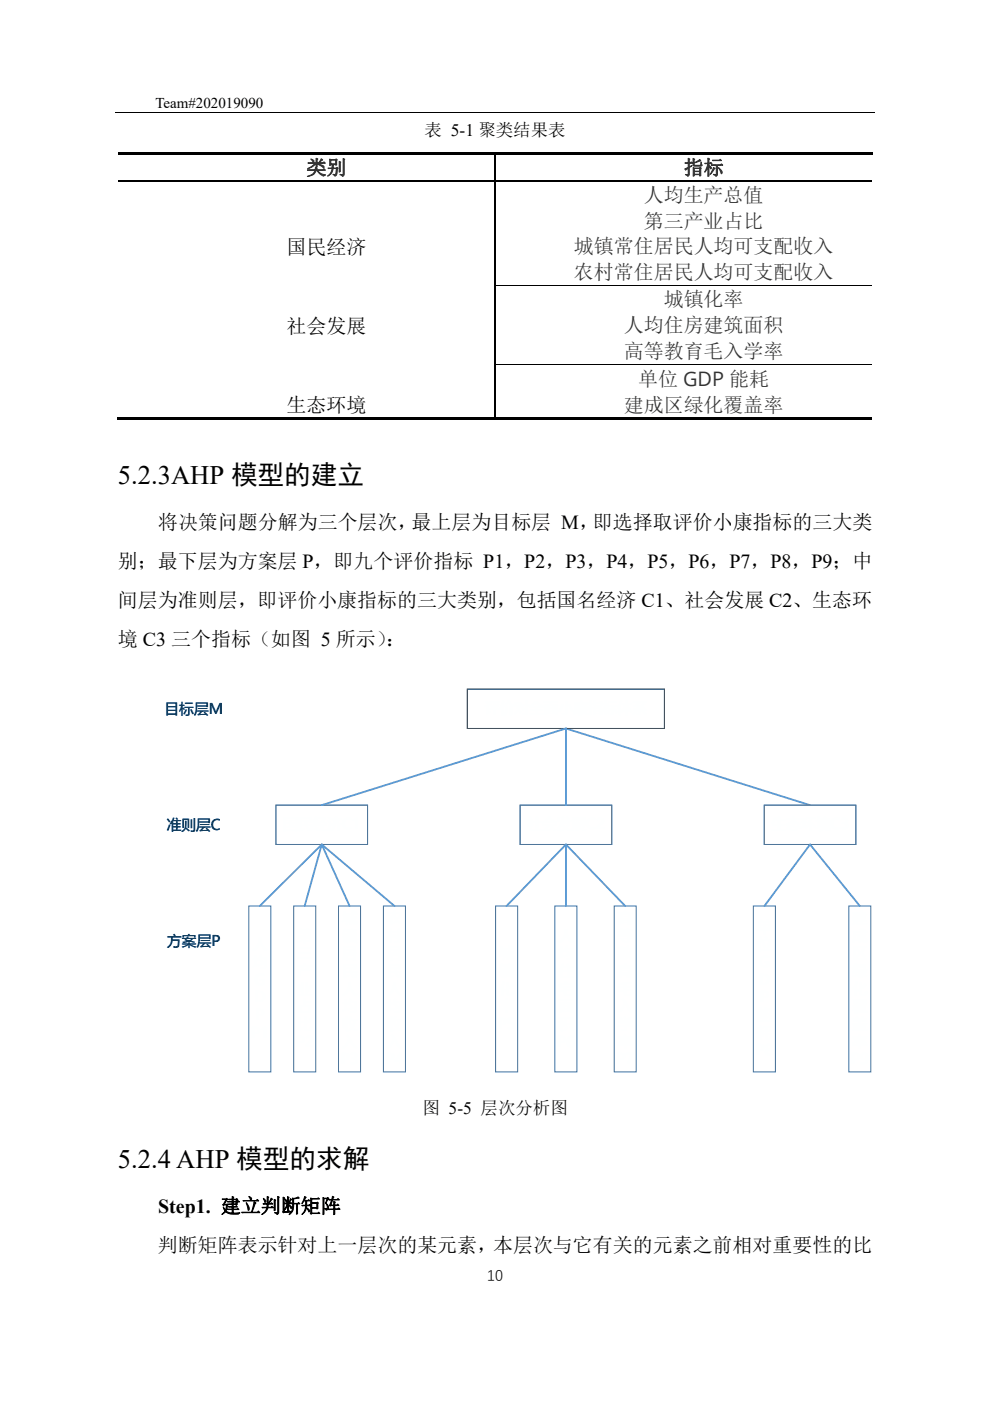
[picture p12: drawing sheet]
<svg xmlns="http://www.w3.org/2000/svg" width="210mm" height="297mm" viewBox="0 0 210 297" stroke-linecap="round" stroke-linejoin="round" font-family="sans-serif">
<path d="M24.5 23.7h161" fill="none" stroke="#000" stroke-width=".21"/>
<g fill="#fff">
<path d="M65 32.7h8.5v5.5h-8.5z"/>
<path d="M145 32.7h8.5v5.5h-8.5z"/>
</g>
<path d="M25 32.2h160v.5h-160z" fill="#000"/>
<path d="M105 32.7v5.5" fill="none" stroke="#000" stroke-width=".25"/>
<path d="M136.5 38.5h25.4v5.5h-25.4z" fill="#fff"/>
<path d="M25 38.4h79.9M105 38.5v5.5M105.1 38.4h79.9" fill="none" stroke="#000" stroke-width=".25"/>
<path d="M104.9 38.2h.2v.3h-.2z" fill="#000"/>
<path d="M136.5 44h25.4v5.5h-25.4z" fill="#fff"/>
<path d="M105 44v5.5" fill="none" stroke="#000" stroke-width=".25"/>
<path d="M121.7 49.5h55.1v5.5h-55.1z" fill="#fff"/>
<path d="M105 49.5v5.5" fill="none" stroke="#000" stroke-width=".25"/>
<path d="M121.7 55h55.1v5.5h-55.1z" fill="#fff"/>
<path d="M105 55v5.5" fill="none" stroke="#000" stroke-width=".25"/>
<path d="M140.8 60.6h16.9v5.5h-16.9z" fill="#fff"/>
<path d="M104.9 60.5h80.1" fill="none" stroke="#000" stroke-width=".21"/>
<path d="M105 60.6v5.5" fill="none" stroke="#000" stroke-width=".25"/>
<path d="M132.3 66.1h33.9v5.5h-33.9z" fill="#fff"/>
<path d="M105 66.1v5.5" fill="none" stroke="#000" stroke-width=".25"/>
<path d="M132.3 71.6h33.9v5.5h-33.9z" fill="#fff"/>
<path d="M105 71.6v5.5" fill="none" stroke="#000" stroke-width=".25"/>
<path d="M135.4 77.3h27.7v5.7h-27.7z" fill="#fff"/>
<path d="M104.9 77.2h80.1" fill="none" stroke="#000" stroke-width=".21"/>
<path d="M105 77.3v5.8" fill="none" stroke="#000" stroke-width=".25"/>
<path d="M132.3 83.1h33.9v5.4h-33.9z" fill="#fff"/>
<path d="M105 83.1v5.4" fill="none" stroke="#000" stroke-width=".25"/>
<path d="M25 88.5h80.4v.6h-80.4zM105.1 88.5h79.9v.6h-79.9z" fill="#000"/>
<path d="M99.1 146.1h41.8v8.4h-41.8z" fill="none" stroke="#2d5171" stroke-width=".21"/>
<path d="M58.5 170.7h19.5v8.3h-19.5zM110.3 170.7h19.5v8.3h-19.5zM162.1 170.7h19.4v8.3h-19.4z" fill="none" stroke="#547495" stroke-width=".21"/>
<path d="M120 154.5l51.8 16.2M120 154.5v16.2M120 154.5l-51.8 16.2M68.2 179l-3.6 13.1M68.2 179l-13.1 13.1M68.2 179l5.9 13.1M68.2 179l15.5 13.1M120 179v13.1M120 179l12.6 13.1M120 179l-12.6 13.1M162.1 192.1l9.7-13.1 10.6 13.1" fill="none" stroke="#5b9bd5" stroke-width=".39"/>
<path d="M52.8 192.1h4.6v35.2h-4.6zM62.3 192.1h4.7v35.2h-4.7zM71.8 192.1h4.7v35.2h-4.7zM81.3 192.1h4.7v35.2h-4.7zM105.1 192.1h4.7v35.2h-4.7zM117.7 192.1h4.7v35.2h-4.7zM130.3 192.1h4.6v35.2h-4.6zM159.8 192.1h4.7v35.2h-4.7zM180 192.1h4.7v35.2h-4.7z" fill="none" stroke="#41719c" stroke-width=".21"/>
<g font-size="5.7">
<text x="25" y="102.6">5.2.3AHP 模型的建立</text>
<text x="25" y="247.5">5.2.4 AHP 模型的求解</text>
</g>
<g font-size="4.2" fill="#333">
<text x="65" y="37">类别</text>
<text x="145" y="37">指标</text>
<text x="136.5" y="42.8">人均生产总值</text>
<text x="121.7" y="53.7">城镇常住居民人均可支配收入</text>
<text x="136.5" y="48.2">第三产业占比</text>
<text x="121.7" y="59.2">农村常住居民人均可支配收入</text>
<text x="140.8" y="64.9">城镇化率</text>
<text x="132.3" y="70.4">人均住房建筑面积</text>
<text x="132.3" y="75.9">高等教育毛入学率</text>
<text x="135.4" y="81.8">单位 GDP 能耗</text>
<text x="132.3" y="87.3">建成区绿化覆盖率</text>
</g>
<g font-size="4.2">
<text x="60.8" y="53.9">国民经济</text>
<text x="60.8" y="70.7">社会发展</text>
<text x="60.8" y="87.3">生态环境</text>
<text x="33.5" y="112.2">将决策问题分解为三个层次，最上层为目标层 M，即选择取评价小康指标的三大类</text>
<text x="25" y="120.4">别；最下层为方案层 P，即九个评价指标 P1，P2，P3，P4，P5，P6，P7，P8，P9；中</text>
<text x="25" y="128.7">间层为准则层，即评价小康指标的三大类别，包括国名经济 C1、社会发展 C2、生态环</text>
<text x="25" y="136.9">境 C3 三个指标（如图 5 所示）</text>
<text x="81.8" y="136.9">：</text>
<text x="33.5" y="257.1">Step1. 建立判断矩阵</text>
<text x="33.5" y="265.4">判断矩阵表示针对上一层次的某元素，本层次与它有关的元素之前相对重要性的比</text>
</g>
<g font-size="3.7">
<text x="90" y="28.7">表 5-1 聚类结果表</text>
<text x="89.6" y="236.3">图 5-5 层次分析图</text>
</g>
<g font-size="3.2">
<text x="33" y="22.9">Team#202019090</text>
<text x="103.3" y="271.5">10</text>
</g>
<g font-size="3.1" fill="#003964">
<text x="34.9" y="151.3">目标层M</text>
<text x="35.4" y="175.9">准则层C</text>
<text x="35.5" y="200.5">方案层P</text>
</g>
</svg>
